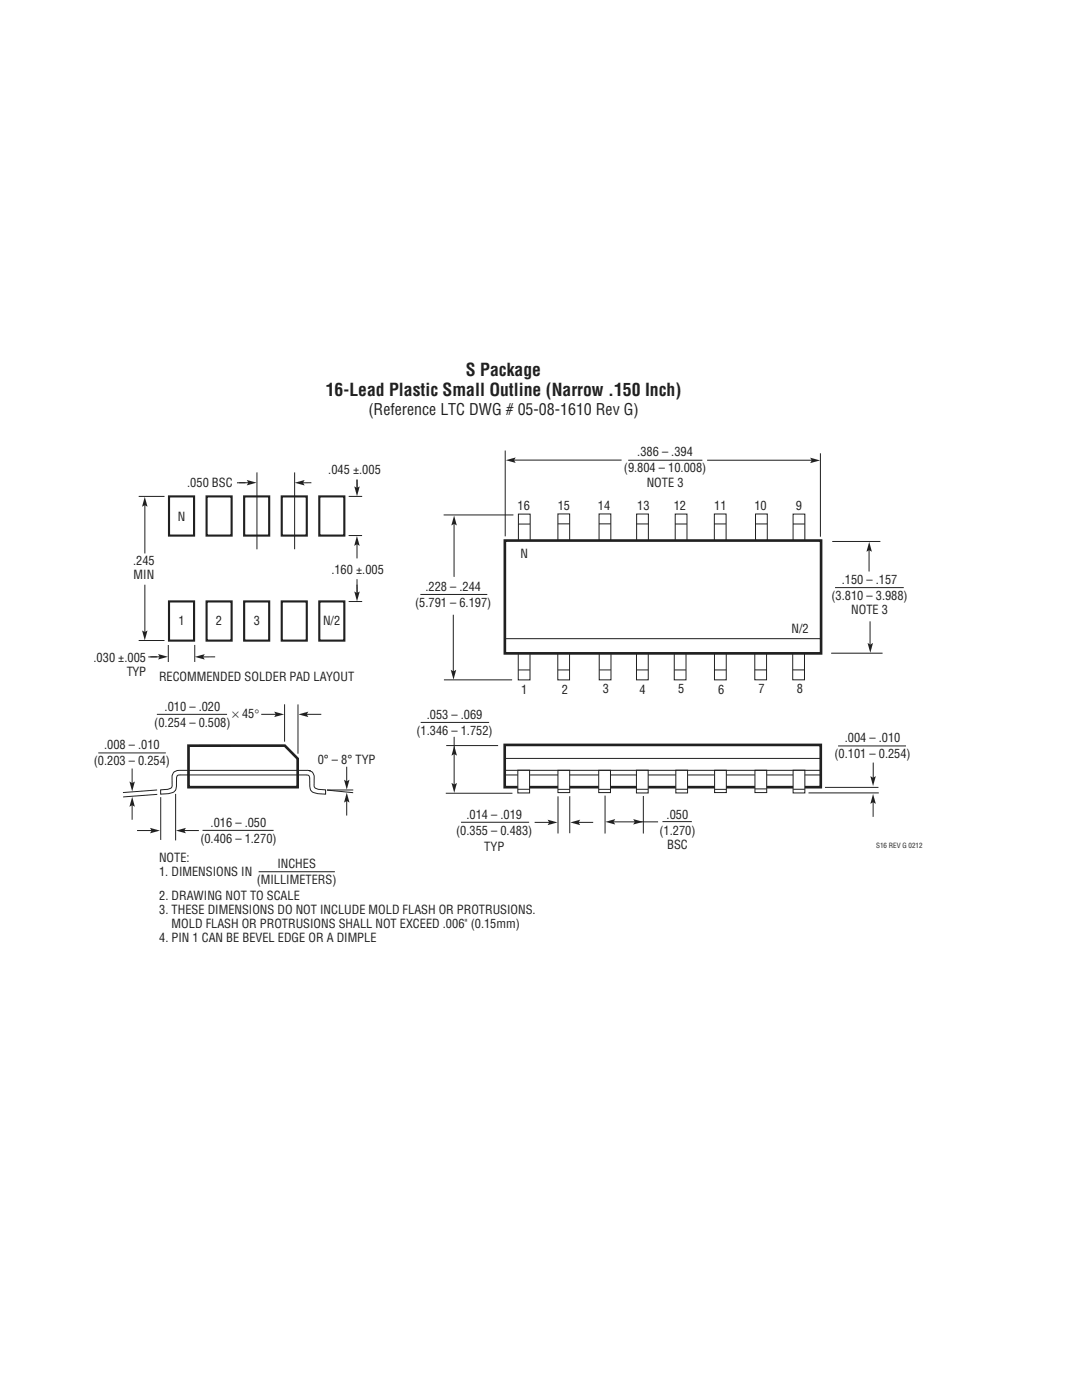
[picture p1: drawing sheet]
<svg xmlns="http://www.w3.org/2000/svg" width="216mm" height="279mm" viewBox="0 0 216 279" stroke-linecap="round" stroke-linejoin="round" font-family="sans-serif">
<!-- layer: Layer 1 -->
<path d="M40.4 165.7h14.2" fill="none" stroke="#231f20" stroke-width=".2"/>
<path d="M37.6 148.8h19.2l2.6 2.6v5.7h-21.8z" fill="#fff"/>
<path d="M37.6 148.8h19.2l2.6 2.6v5.7h-21.8z" fill="none" stroke="#231f20" stroke-width=".53"/>
<g fill="none" stroke="#231f20" stroke-width=".2">
<path d="M19.6 150.3h13.5M31.3 142.6h14M31.4 157.7l-6.9 .5M31.4 158.5l-6.8 .5M32.1 159.1v8.5M35 158.4v9.3M35.9 154.7h25.2M35.9 154.7h-.1a.5 .5 0 0 0-.6 .6M37.5 153.7h23.7a1.29 1.29 0 0 1 1.5 1.3v1.7a.95 .95 0 0 0 1.2 .9h1.1v.9l-1.2-.1a1.66 1.66 0 0 1-2-1.4v-1.7M37.6 153.7h-1.8a1.29 1.29 0 0 0-1.5 1.2v1.8a.95 .95 0 0 1-1.2 .9h-1v.9l1.1-.1a1.66 1.66 0 0 0 2-1.4v-1.7M56.8 140.6v7.4M59.5 140.6v9.8"/>
<path d="M61.1 154.7h.1a.5 .5 0 0 1 .6 .6M65.2 157.7h5.3M65.3 157.7l5.2 .5"/>
</g>
<path d="M100.8 127.5h63z" fill="#fff" stroke="#231f20" stroke-width=".2"/>
<path d="M100.7 107.9h63.1v22.5h-63.1zM100.7 148.7h63.1v8.4h-63.1z" fill="none" stroke="#231f20" stroke-width=".53"/>
<g fill="none" stroke="#231f20" stroke-width=".2">
<path d="M100.8 89.9v17.1M102 91.8h22M125.3 91.8h14.9M141.1 91.8h21.2M163.7 90.5v16.6M83.9 118.6h13.3M88.5 102.8h13.9M90.6 104.2v10.9M103.4 104.6h2.4M103.4 102.6h2.4v5.3h-2.4zM111.3 104.6h2.4M111.3 102.6h2.4v5.2h-2.4z"/>
<path d="M119.5 104.6h2.4M119.5 102.6h2.4v5.2h-2.4zM127 104.6h2.4M127 102.6h2.4v5.3h-2.4zM134.7 104.6h2.4M134.7 102.6h2.4v5.3h-2.4zM142.5 104.6h2.4M142.5 102.6h2.4v5.3h-2.4zM150.7 104.6h2.4M150.8 102.6h2.3v5.3h-2.3zM158.2 104.6h2.4M158.2 102.6h2.4v5.3h-2.4z"/>
<path d="M166.1 108.1h9.6M166.6 117.3h13.7M173.4 109.6v4.4M88.6 135.7h13.6M90.5 122.7v11.4M103.4 130.4h2.4v5.3h-2.4zM103.4 133.7h2.3M111.3 130.4h2.3v5.3h-2.3zM111.3 133.7h2.3M119.6 130.4h2.3v5.3h-2.3zM119.6 133.7h2.3M127 130.4h2.4v5.3h-2.4z"/>
<path d="M127 133.7h2.3M134.5 130.4h2.4v5.3h-2.4zM134.6 133.7h2.3M142.6 130.4h2.3v5.3h-2.3zM142.6 133.7h2.3M150.6 130.4h2.4v5.3h-2.4zM150.6 133.7h2.3M158.2 130.4h2.3v5.3h-2.3zM158.2 133.7h2.3M165.8 130.4h10.3M173.6 124v4.6M83.9 144.2h13.7"/>
<path d="M89 148.8h10.4M90.6 147v9.9M100.8 154.7h63M111.3 158.9v7.4M113.7 158.9v7.4M120.7 158.8v7.5M128.4 158.9v7.4M164.6 157.1h10.7M167.2 148.9h13.6M174.2 152.2v3.3M92 164.1h13.6M132.2 164h5.9"/>
</g>
<path d="M103.3 153.7h2.4v4.6h-2.4z" fill="#fff" stroke="#231f20" stroke-width=".2"/>
<path d="M100.8 151.4h63M103.3 157.5h2.4" fill="none" stroke="#231f20" stroke-width=".2"/>
<path d="M127 153.7h2.3v4.6h-2.3z" fill="#fff" stroke="#231f20" stroke-width=".2"/>
<path d="M127 157.5h2.3" fill="none" stroke="#231f20" stroke-width=".2"/>
<path d="M119.5 153.7h2.3v4.5h-2.3z" fill="#fff" stroke="#231f20" stroke-width=".2"/>
<path d="M119.5 157.5h2.3" fill="none" stroke="#231f20" stroke-width=".2"/>
<path d="M111.3 153.7h2.4v4.5h-2.4z" fill="#fff" stroke="#231f20" stroke-width=".2"/>
<path d="M111.3 157.5h2.4M122.4 164h8.9" fill="none" stroke="#231f20" stroke-width=".2"/>
<path d="M134.9 153.7h2.3v4.6h-2.3z" fill="#fff" stroke="#231f20" stroke-width=".2"/>
<path d="M134.9 157.5h2.3" fill="none" stroke="#231f20" stroke-width=".2"/>
<path d="M158.3 153.7h2.3v4.6h-2.3z" fill="#fff" stroke="#231f20" stroke-width=".2"/>
<path d="M158.3 157.5h2.3" fill="none" stroke="#231f20" stroke-width=".2"/>
<path d="M150.6 153.7h2.4v4.5h-2.4z" fill="#fff" stroke="#231f20" stroke-width=".2"/>
<path d="M150.7 157.4h2.3" fill="none" stroke="#231f20" stroke-width=".2"/>
<path d="M142.6 153.7h2.3v4.5h-2.3z" fill="#fff" stroke="#231f20" stroke-width=".2"/>
<path d="M89 158.3h13.3M100.8 153.7h63M142.6 157.5h2.3M161.3 158.2h14.1" fill="none" stroke="#231f20" stroke-width=".2"/>
<g fill="#231f20">
<path d="M100.9 91.8l2-.5-.3 .5 .3 .6z"/>
<path d="M161.7 91.3l1.9 .6-1.9 .5 .3-.5z"/>
<path d="M173.1 128.3l.6 .3 .5-.3-.5 2z"/>
<path d="M173.4 108.1l.6 2-.6-.3-.5 .3z"/>
<path d="M89.9 133.7l.6 .3 .5-.3-.5 2z"/>
<path d="M90.6 102.9l.5 2-.5-.4-.5 .4z"/>
</g>
<path d="M115.2 164.1h3.2" fill="none" stroke="#231f20" stroke-width=".2"/>
<path d="M113.8 164.1l2-.5-.3 .5 .3 .6z" fill="#231f20"/>
<path d="M106.7 164.1h3.2" fill="none" stroke="#231f20" stroke-width=".2"/>
<g fill="#231f20">
<path d="M109.3 163.6l2 .5-2 .6 .3-.6z"/>
<path d="M120.8 164l2-.5-.4 .5 .4 .6z"/>
<path d="M90.1 156.2l.5 .4 .6-.4-.6 2z"/>
<path d="M90.6 148.8l.6 2-.6-.3-.5 .3z"/>
<path d="M126.3 163.5l2 .5-2 .6 .4-.6z"/>
<path d="M173.7 154.9l.5 .3 .6-.3-.6 2z"/>
</g>
<path d="M174.2 159.8v3.2" fill="none" stroke="#231f20" stroke-width=".2"/>
<path d="M174.2 158.4l.6 2-.6-.3-.5 .3z" fill="#231f20"/>
<path d="M60.9 142.6h3.2" fill="none" stroke="#231f20" stroke-width=".2"/>
<path d="M59.5 142.6l2-.6-.3 .6 .3 .5z" fill="#231f20"/>
<path d="M52.1 142.6h3.2" fill="none" stroke="#231f20" stroke-width=".2"/>
<path d="M54.7 142l2 .6-2 .5 .3-.5z" fill="#231f20"/>
<path d="M69.2 153v3.2" fill="none" stroke="#231f20" stroke-width=".2"/>
<path d="M68.6 155.6l.6 .3 .5-.3-.5 2z" fill="#231f20"/>
<path d="M69.2 159.6v3.2" fill="none" stroke="#231f20" stroke-width=".2"/>
<path d="M69.2 158.2l.5 2-.5-.4-.6 .4z" fill="#231f20"/>
<path d="M26.4 153.4v3.1" fill="none" stroke="#231f20" stroke-width=".2"/>
<path d="M25.8 156l.6 .3 .5-.3-.5 1.9z" fill="#231f20"/>
<path d="M26.4 160.4v3.2" fill="none" stroke="#231f20" stroke-width=".2"/>
<path d="M26.4 159l.5 2-.5-.3-.6 .3z" fill="#231f20"/>
<path d="M36.5 165.8h3.2" fill="none" stroke="#231f20" stroke-width=".2"/>
<path d="M35.1 165.8l2-.6-.3 .6 .3 .5z" fill="#231f20"/>
<path d="M27.3 165.8h3.2" fill="none" stroke="#231f20" stroke-width=".2"/>
<path d="M29.9 165.2l2 .6-2 .5 .4-.5z" fill="#231f20"/>
<path d="M33.7 99.1h5v7.8h-5zM41.2 99.1h5v7.8h-5zM48.7 99.1h5v7.8h-5zM56.2 99.1h5v7.8h-5zM63.7 99.1h5v7.8h-5zM33.7 120h5v7.8h-5zM41.2 120h5v7.8h-5zM48.7 120h5v7.8h-5zM56.2 120h5v7.8h-5zM63.7 120h5v7.8h-5z" fill="none" stroke="#231f20" stroke-width=".42"/>
<path d="M27.7 99.1h5.1M27.7 127.8h5.1" fill="none" stroke="#231f20" stroke-width=".2"/>
<g fill="#231f20">
<path d="M28.3 125.8l.6 .3 .5-.3-.5 2z"/>
<path d="M28.9 99.1l.5 2-.5-.3-.6 .3z"/>
</g>
<path d="M28.9 100.5v10M28.9 116.7v9.5M69.6 106.9h2.7M69.6 120h2.7" fill="none" stroke="#231f20" stroke-width=".2"/>
<g fill="#231f20">
<path d="M70.7 118l.5 .4 .6-.4-.6 2z"/>
<path d="M71.2 107l.6 1.9-.6-.3-.5 .3z"/>
</g>
<path d="M69.6 99.1h2.7M71.2 108.3v3.1M71.2 115.6l.1 2.8" fill="none" stroke="#231f20" stroke-width=".2"/>
<path d="M70.7 97.1l.5 .3 .6-.3-.6 1.9z" fill="#231f20"/>
<path d="M51.3 94.3v15.3M58.8 94.3v15.3M71.2 95.7l.1 1.7" fill="none" stroke="#231f20" stroke-width=".2"/>
<g fill="#231f20">
<path d="M58.8 96.3l2-.5-.3 .5 .3 .6z"/>
<path d="M49.2 95.8l2 .5-2 .6 .4-.6z"/>
</g>
<path d="M47.7 96.3h2.2M49 96.3l-1.7 .1M62.1 96.3l-1.7 .1M33.6 128.7v3.4M38.9 128.7v3.4" fill="none" stroke="#231f20" stroke-width=".2"/>
<g fill="#231f20">
<path d="M38.9 131.1l2-.6-.4 .6 .4 .5z"/>
<path d="M31.5 130.5l2 .6-2 .5 .4-.5z"/>
</g>
<path d="M30 131.1h2.2M31.3 131.1h-1.7M42.9 131.1h-2.7M51.6 174h15.2" fill="none" stroke="#231f20" stroke-width=".2"/>
<g font-size="3.5" fill="#231f20">
<text x="93" y="75.1">S Package</text>
<text x="65" y="79">16-Lead Plastic Small Outline (Narrow .150 Inch)</text>
</g>
<text font-size="3.2" fill="#231f20" x="73.5" y="82.8">(Reference LTC DWG # 05-08-1610 Rev G)</text>
<g font-size="2.5" fill="#231f20">
<text x="65.5" y="94.6">.045 ±.005</text>
<text x="124.5" y="94.3">(9.804 – 10.008)</text>
<text x="127.2" y="91.1">.386 – .394</text>
<text x="37.4" y="97.3">.050 BSC</text>
<text x="103.3" y="101.9">16</text>
<text x="111.3" y="101.9">15</text>
<text x="119.3" y="101.8">14</text>
<text x="127.1" y="101.8">13</text>
<text x="129" y="97.1">NOTE 3</text>
<text x="134.4" y="101.8">12</text>
<text x="142.5" y="101.8">11</text>
<text x="150.5" y="101.8">10</text>
<text x="158.8" y="101.9">9</text>
<text x="35.5" y="103.9">N</text>
<text x="26.6" y="112.7">.245</text>
<text x="103.8" y="111.4">N</text>
<text x="26.7" y="115.5">MIN</text>
<text x="66.1" y="114.5">.160 ±.005</text>
<text x="84.9" y="117.9">.228 – .244</text>
<text x="165.9" y="119.8">(3.810 – 3.988)</text>
<text x="168" y="116.6">.150 – .157</text>
<text x="35.6" y="124.8">1</text>
<text x="43" y="124.8">2</text>
<text x="50.6" y="124.8">3</text>
<text x="64.5" y="124.8">N/2</text>
<text x="82.8" y="121.1">(5.791 – 6.197)</text>
<text x="169.9" y="122.6">NOTE 3</text>
<text x="157.9" y="126.3">N/2</text>
<text x="18.7" y="132">.030 ±.005</text>
<text x="25.3" y="134.9">TYP</text>
<text x="31.7" y="135.9">RECOMMENDED SOLDER PAD LAYOUT</text>
<text x="32.9" y="141.9">.010 – .020</text>
<text x="46.3" y="143.3">× 45°</text>
<text x="85.1" y="143.5">.053 – .069</text>
<text x="104" y="138.4">1</text>
<text x="112.1" y="138.4">2</text>
<text x="120.3" y="138.4">3</text>
<text x="127.6" y="138.5">4</text>
<text x="135.3" y="138.4">5</text>
<text x="143.3" y="138.4">6</text>
<text x="151.4" y="138.4">7</text>
<text x="159" y="138.4">8</text>
<text x="20.8" y="149.6">.008 – .010</text>
<text x="30.8" y="145.1">(0.254 – 0.508)</text>
<text x="83.1" y="146.6">(1.346 – 1.752)</text>
<text x="168.6" y="148.2">.004 – .010</text>
<text x="18.7" y="152.7">(0.203 – 0.254)</text>
<text x="63.4" y="152.5">0° – 8° TYP</text>
<text x="166.5" y="151.3">(0.101 – 0.254)</text>
<text x="42" y="165">.016 – .050</text>
<text x="91" y="166.7">(0.355 – 0.483)</text>
<text x="93.1" y="163.5">.014 – .019</text>
<text x="131.6" y="166.5">(1.270)</text>
<text x="133" y="163.4">.050</text>
<text x="31.7" y="172">NOTE:</text>
<text x="40" y="168.2">(0.406 – 1.270)</text>
<text x="55.3" y="173.3">INCHES</text>
<text x="96.6" y="169.9">TYP</text>
<text x="133.1" y="169.4">BSC</text>
<text x="31.7" y="174.8">1. DIMENSIONS IN</text>
<text x="31.8" y="179.6">2. DRAWING NOT TO SCALE</text>
<text x="51.2" y="176.4">(MILLIMETERS)</text>
<text x="31.8" y="182.4">3. THESE DIMENSIONS DO NOT INCLUDE MOLD FLASH OR PROTRUSIONS.</text>
<text x="34.2" y="185.2">MOLD FLASH OR PROTRUSIONS SHALL NOT EXCEED .006&quot; (0.15mm)</text>
<text x="31.8" y="188.1">4. PIN 1 CAN BE BEVEL EDGE OR A DIMPLE</text>
</g>
<text font-size="1.4" fill="#231f20" x="174.8" y="169.3">S16 REV G 0212</text>
</svg>
